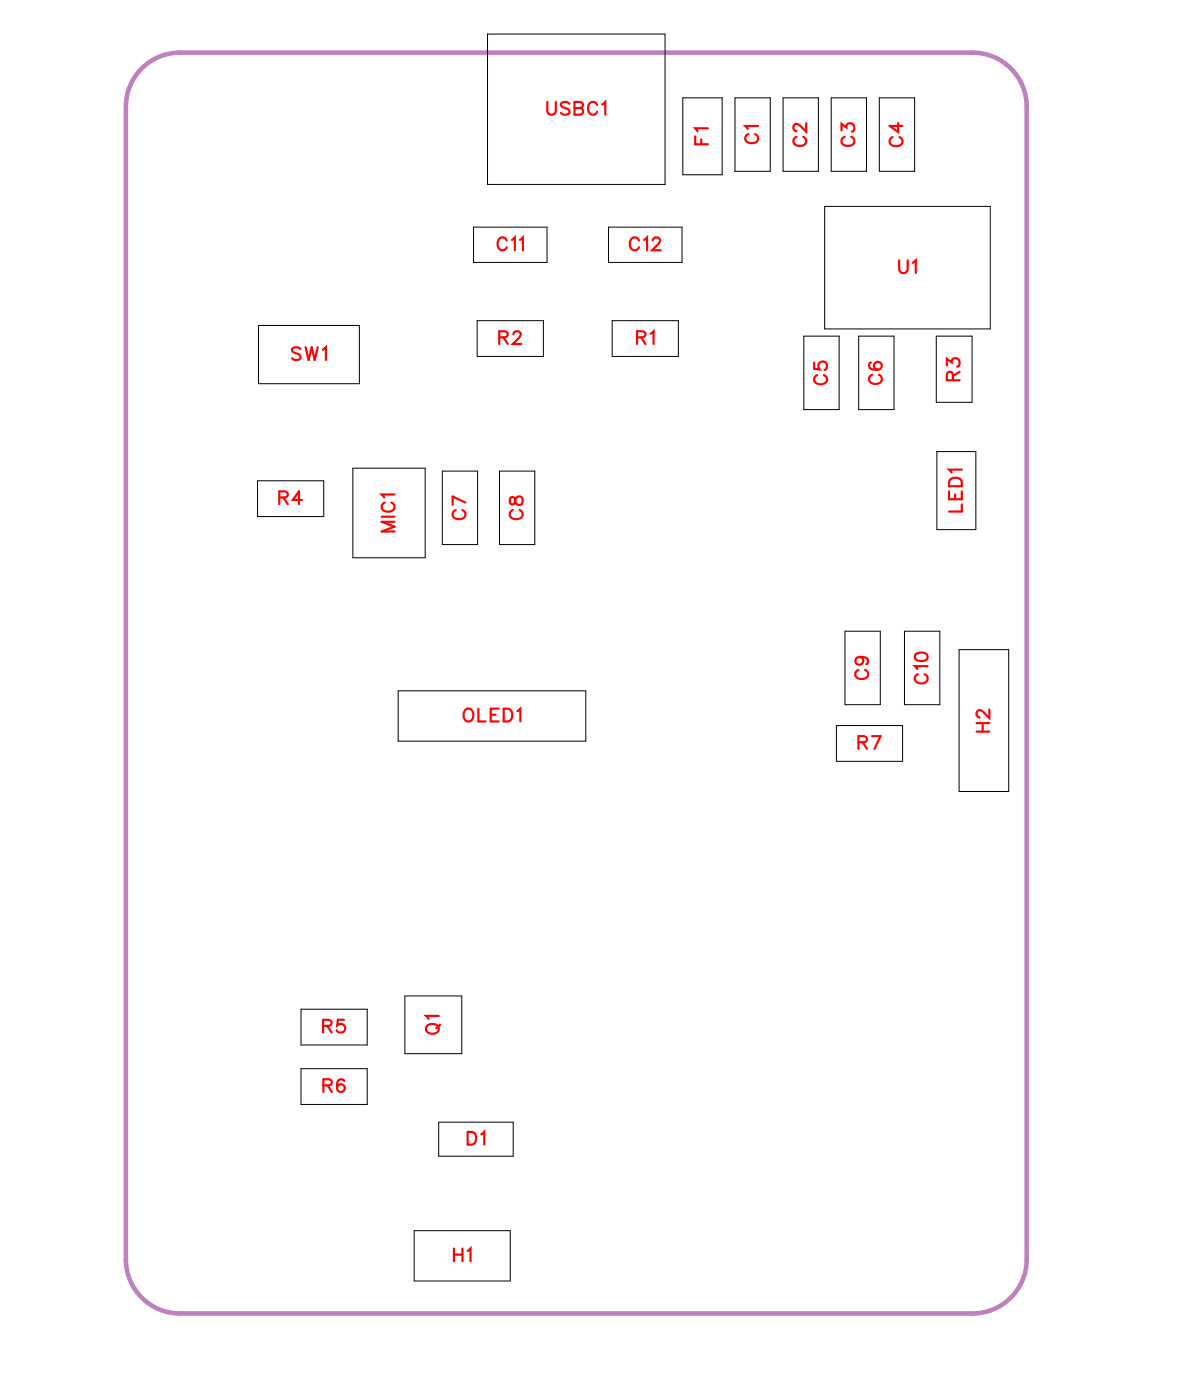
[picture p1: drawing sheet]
<svg xmlns="http://www.w3.org/2000/svg" width="67mm" height="78mm" viewBox="0 0 67 78" stroke-linecap="round" stroke-linejoin="round" font-family="sans-serif">
<path d="M8.1 3.6l.6-.4 .6-.2 .7-.1h44a3 3 0 0 1 3 3v64a3 3 0 0 1-3 3h-44a3 3 0 0 1-3-3v-64a3 3 0 0 1 1.1-2.3z" fill="none" stroke="#bf80bf" stroke-width=".25"/>
<g fill="none" stroke="#000" stroke-width=".06">
<path d="M14.3 18.1h5.6v3.2h-5.6zM26.3 12.6h4.1v2h-4.1zM26.5 17.8h3.7v2h-3.7zM27.1 1.9h9.8v8.3h-9.8zM33.8 12.6h4.1v2h-4.1zM34 17.8h3.7v2h-3.7zM37.9 5.4h2.2v4.3h-2.2zM40.8 5.4h2v4.1h-2zM43.5 5.4h1.9v4.1h-1.9zM44.6 18.7h2v4h-2zM45.8 11.5h9.2v6.8h-9.2zM46.1 5.4h2v4.1h-2z"/>
<path d="M47.7 18.7h1.9v4h-1.9zM48.8 5.4h2v4.1h-2zM52 18.7h2v3.6h-2zM14.3 26.7h3.7v2h-3.7zM19.6 26h4v5h-4zM22.1 38.4h10.4v2.7h-10.4zM24.5 26.2h2v4h-2zM27.7 26.2h2v4h-2zM46.9 35h2v4.1h-2zM50.2 35h2v4.1h-2zM52 25.1h2.2v4.3h-2.2zM53.2 36.1h2.8v7.8h-2.8z"/>
<path d="M16.7 56h3.7v2h-3.7zM16.7 59.3h3.7v2h-3.7zM22.5 55.3h3.1v3.2h-3.1zM46.4 40.3h3.7v2h-3.7zM23 68.3h5.3v2.8h-5.3zM24.4 62.3h4.1v1.9h-4.1z"/>
</g>
<g fill="none" stroke="#f00" stroke-width=".12">
<path d="M16.7 19.4l-.2-.1-.3 .1 .1 .2 .4 .2v.1l-.2 .1-.3-.1M17 19.3l.1 .7 .2-.7 .2 .7 .1-.7M17.9 19.4l.2-.1v.7M27.7 18.7h.4l.1-.2-.2-.1h-.3v.7M27.9 18.7l.3 .4M28.1 13.4a.26 .26 0 0 0-.3-.2 .26 .26 0 0 0-.2 .3v.1a.26 .26 0 0 0 .2 .3 .26 .26 0 0 0 .3-.2M28.4 13.3l.2-.1v.7M28.5 18.6l.1-.2h.2l.1 .1-.1 .3-.3 .3h.4M28.9 13.3l.1-.1v.7M30.4 5.7v.5l.2 .2 .2-.1 .1-.6M31.6 5.8l-.2-.1-.3 .1 .1 .1 .4 .3v.1l-.2 .1-.3-.1M31.9 6l.4 .1 .1 .1-.2 .2h-.3v-.7h.4v.2l-.1 .1"/>
<path d="M33.1 5.8a.26 .26 0 0 0-.2-.1 .26 .26 0 0 0-.3 .2v.2a.26 .26 0 0 0 .3 .3 .26 .26 0 0 0 .2-.2M33.4 5.8l.2-.1v.7M35.4 18.7h.4v-.2l-.1-.1h-.3v.7M35.5 13.4a.26 .26 0 0 0-.3-.2 .26 .26 0 0 0-.2 .3v.1a.26 .26 0 0 0 .2 .3 .26 .26 0 0 0 .3-.2M35.6 18.7l.2 .4M35.7 13.3l.2-.1v.7M36.1 18.5l.2-.1v.7M36.2 13.4l.2-.2h.1l.1 .1-.1 .3-.3 .3h.5M38.6 7.6v.4h.7M38.9 7.7v.3M39.3 7.1h-.7l.1 .2M41.5 7.4a.26 .26 0 0 0-.1 .3 .26 .26 0 0 0 .2 .2h.2a.26 .26 0 0 0 .3-.2 .26 .26 0 0 0-.2-.3"/>
<path d="M42.1 7h-.7l.1 .2M44.2 7.6a.26 .26 0 0 0-.2 .3 .26 .26 0 0 0 .3 .2h.2a.26 .26 0 0 0 .2-.2 .26 .26 0 0 0-.1-.3M44.7 6.8v.5l-.3-.3-.2-.1-.2 .1v.1l.2 .2M46.7 7.2v-.3l.3 .2a.24 .24 0 0 1 .4-.2 .24 .24 0 0 1-.1 .4M46.9 7.6a.26 .26 0 0 0-.2 .3 .26 .26 0 0 0 .3 .2h.1a.26 .26 0 0 0 .3-.2 .26 .26 0 0 0-.1-.3M49.6 7.6a.26 .26 0 0 0-.2 .3 .26 .26 0 0 0 .3 .2h.1a.26 .26 0 0 0 .3-.2 .26 .26 0 0 0-.2-.3M49.9 6.8v.5l-.5-.3h.7M49.9 14.5v.5l.2 .2 .2-.1 .1-.6M50.7 14.6l.1-.1v.7M15.5 27.6h.4l.1-.2-.2-.1h-.3v.7M15.7 27.6l.3 .4M16.8 27.8h-.5l.3-.5v.7"/>
<path d="M21.2 28.7h.7M21.4 27.9a.26 .26 0 0 0-.2 .3 .26 .26 0 0 0 .3 .2h.1a.26 .26 0 0 0 .3-.2 .26 .26 0 0 0-.2-.3M21.9 27.5h-.7l.1 .1M21.9 29h-.7l.7 .2-.7 .3h.7M25.3 28.3a.26 .26 0 0 0-.2 .3 .26 .26 0 0 0 .3 .2h.2a.26 .26 0 0 0 .2-.2 .26 .26 0 0 0-.1-.3M25.8 39.4h.1a.33 .33 0 0 1 .4 .3 .33 .33 0 0 1-.4 .3l-.2-.2zM25.8 27.9l-.7-.3v.4M26.6 39.3v.8h.4M27.2 39.7h.3M27.7 39.3h-.5v.8h.5M28 39.3h.2a.38 .38 0 0 1 .2 .4 .38 .38 0 0 1-.2 .4h-.2zM28.3 27.6v.4h.2l.3-.4a.24 .24 0 0 1 .2 .2 .24 .24 0 0 1-.2 .2l-.2-.1-.1-.3z"/>
<path d="M28.5 28.3a.26 .26 0 0 0-.2 .3 .26 .26 0 0 0 .3 .2h.1a.26 .26 0 0 0 .3-.2 .26 .26 0 0 0-.2-.3M28.7 39.5l.2-.2v.8M45.2 20.1v.4h.3a.25 .25 0 0 1 0-.4 .25 .25 0 0 1 .4 .1 .25 .25 0 0 1-.1 .3M45.4 20.8a.26 .26 0 0 0-.2 .3 .26 .26 0 0 0 .3 .2h.1a.26 .26 0 0 0 .3-.2 .26 .26 0 0 0-.2-.3M47.6 37.2a.26 .26 0 0 0-.1 .3 .26 .26 0 0 0 .2 .2h.2a.26 .26 0 0 0 .3-.2 .26 .26 0 0 0-.2-.3M47.7 36.5a.22 .22 0 0 1 .2 .3 .22 .22 0 0 1-.3 .1 .22 .22 0 0 1 0-.4h.1a.34 .34 0 0 1 .5 .2l-.1 .2M48.3 20.1v.1a.35 .35 0 0 0 .2 .4 .35 .35 0 0 0 .4-.3 .22 .22 0 0 0-.2-.2 .22 .22 0 0 0-.2 .2 .22 .22 0 0 0 .2 .2M48.4 20.8a.26 .26 0 0 0-.2 .3 .26 .26 0 0 0 .3 .2h.2a.26 .26 0 0 0 .2-.2 .26 .26 0 0 0-.1-.3M50.8 36.3l.3-.1a.3 .3 0 0 1 .4 .3 .38 .38 0 0 1-.4 .2 .38 .38 0 0 1-.3-.3zM50.9 37.4a.26 .26 0 0 0-.1 .3 .26 .26 0 0 0 .2 .2h.2a.26 .26 0 0 0 .3-.2 .26 .26 0 0 0-.2-.3M51.5 37h-.7l.1 .2M52.6 20.3v-.4l.2 .2a.24 .24 0 0 1 .4-.2 .25 .25 0 0 1-.1 .5"/>
<path d="M52.7 27.3v.4h.7v-.4M52.7 26.7a.39 .39 0 0 1 .7 .1v.2h-.7zM52.9 21.1v-.4l-.2-.1-.1 .2v.3h.7M53 27.4v.3M53.3 20.6l-.4 .3M53.4 26.1h-.7l.1 .1M53.4 28v.4h-.7M54.9 39.4v.5l-.3-.4-.3-.1-.1 .2v.1l.2 .1M17.9 57l.4-.1 .1-.1-.2-.2h-.3v.7M18.2 57l.2 .3M19.1 56.6h-.3l-.1 .3a.25 .25 0 0 1 .4 0 .25 .25 0 0 1 0 .4 .25 .25 0 0 1-.4-.1M23.7 56.9a.35 .35 0 0 1 .5 0 .35 .35 0 0 1 .1 .4 .33 .33 0 0 1-.4 .1 .33 .33 0 0 1-.2-.5z"/>
<path d="M24.4 56.4h-.8l.2 .2M24.4 56.9l-.2 .2M47.6 41.2h.5v-.2l-.1-.1h-.4v.7M47.9 41.2l.2 .4M48.4 40.9h.5l-.4 .7M54.2 40.6h.7M54.2 40.1h.7M54.5 40.1v.5M17.9 60.3l.5-.1v-.1l-.1-.2h-.4v.7M18.2 60.3l.2 .3M19.1 60a.35 .35 0 0 0-.4 .2 .35 .35 0 0 0 .2 .4 .22 .22 0 0 0 .2-.2 .22 .22 0 0 0-.2-.2 .22 .22 0 0 0-.2 .2M25.2 69.3v.7"/>
<path d="M25.2 69.7h.5M25.7 69.3v.7M26 69.5l.1-.2v.7M26 62.8h.2a.38 .38 0 0 1 .2 .4 .38 .38 0 0 1-.2 .3h-.2zM26.7 63l.2-.2v.7"/>
</g>
<g font-size="1.2" fill="#fff">
<text x="30.3" y="6.7">USBC1</text>
<text x="39.6" y="8.1" transform="rotate(-90 39.6 8.1)">F1</text>
<text x="42.4" y="8" transform="rotate(-90 42.4 8)">C1</text>
<text x="45" y="8.2" transform="rotate(-90 45 8.2)">C2</text>
<text x="47.7" y="8.2" transform="rotate(-90 47.7 8.2)">C3</text>
<text x="50.4" y="8.2" transform="rotate(-90 50.4 8.2)">C4</text>
<text x="27.6" y="14.2">C11</text>
<text x="34.9" y="14.2">C12</text>
<text x="49.8" y="15.5">U1</text>
<text x="16.1" y="20.3">SW1</text>
<text x="27.7" y="19.4">R2</text>
<text x="35.3" y="19.4">R1</text>
<text x="46.2" y="21.4" transform="rotate(-90 46.2 21.4)">C5</text>
<text x="49.2" y="21.4" transform="rotate(-90 49.2 21.4)">C6</text>
<text x="53.6" y="21.2" transform="rotate(-90 53.6 21.2)">R3</text>
<text x="15.4" y="28.3">R4</text>
<text x="22.2" y="29.6" transform="rotate(-90 22.2 29.6)">MIC1</text>
<text x="26.1" y="28.9" transform="rotate(-90 26.1 28.9)">C7</text>
<text x="29.3" y="28.9" transform="rotate(-90 29.3 28.9)">C8</text>
<text x="53.7" y="28.5" transform="rotate(-90 53.7 28.5)">LED1</text>
<text x="25.7" y="40.4">OLED1</text>
<text x="47.6" y="41.9">R7</text>
<text x="48.5" y="37.8" transform="rotate(-90 48.5 37.8)">C9</text>
<text x="51.8" y="38" transform="rotate(-90 51.8 38)">C10</text>
<text x="55.2" y="40.7" transform="rotate(-90 55.2 40.7)">H2</text>
<text x="17.9" y="57.6">R5</text>
<text x="24.7" y="57.4" transform="rotate(-90 24.7 57.4)">Q1</text>
<text x="17.9" y="60.9">R6</text>
<text x="25.9" y="63.8">D1</text>
<text x="25.1" y="70.3">H1</text>
</g>
</svg>
